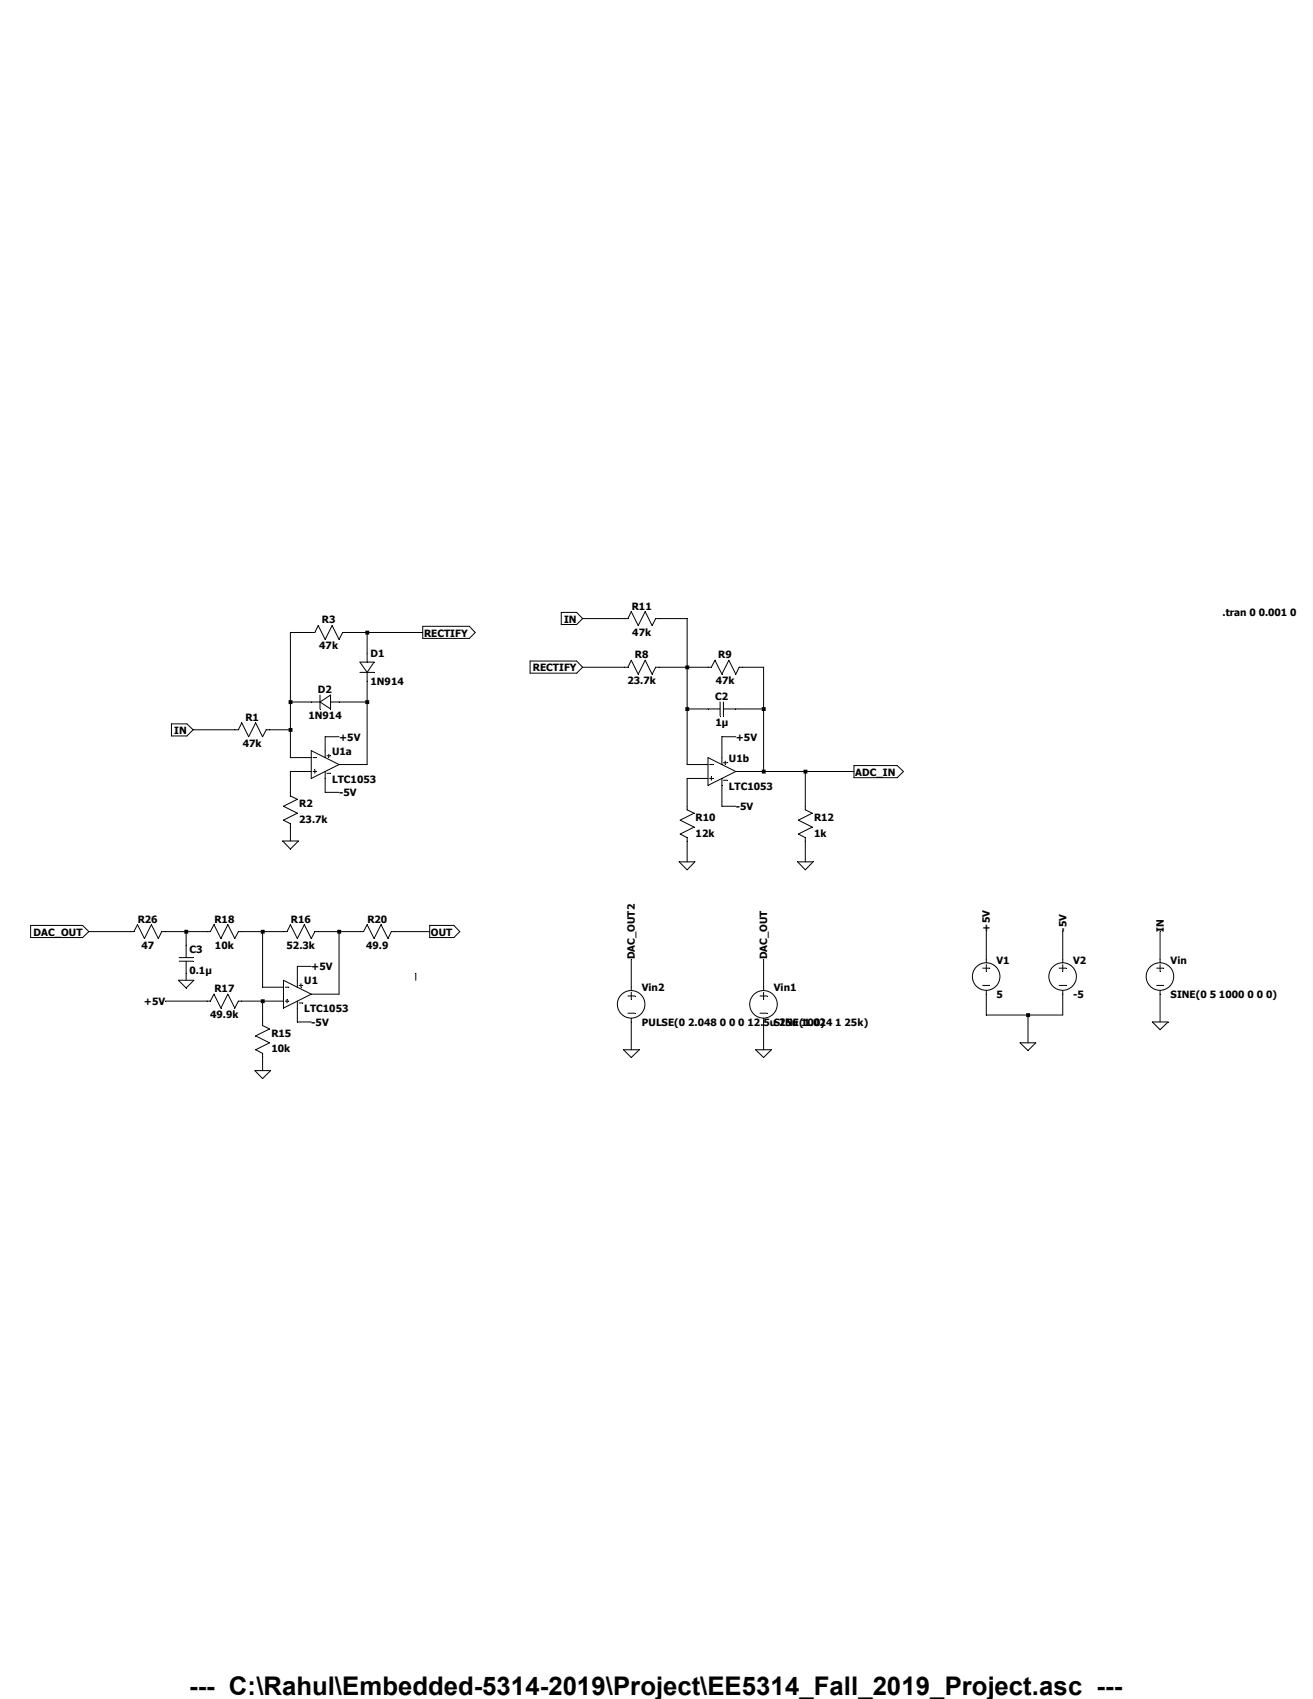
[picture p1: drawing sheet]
Version 4
SHEET 1 2136 788
WIRE -192 -336 -288 -336
WIRE -48 -336 -112 -336
WIRE -912 -304 -960 -304
WIRE -784 -304 -832 -304
WIRE -656 -304 -784 -304
WIRE -784 -256 -784 -304
WIRE -192 -224 -288 -224
WIRE -48 -224 -48 -336
WIRE -48 -224 -112 -224
WIRE 0 -224 -48 -224
WIRE 128 -224 80 -224
WIRE -960 -144 -960 -304
WIRE -912 -144 -960 -144
WIRE -784 -144 -784 -192
WIRE -784 -144 -848 -144
WIRE -48 -128 -48 -224
WIRE 0 -128 -48 -128
WIRE 128 -128 128 -224
WIRE 128 -128 64 -128
WIRE -1088 -80 -1184 -80
WIRE -960 -80 -960 -144
WIRE -960 -80 -1008 -80
WIRE -848 -64 -880 -64
WIRE 64 -64 32 -64
WIRE -880 -32 -880 -64
WIRE -960 -16 -960 -80
WIRE -912 -16 -960 -16
WIRE 32 -16 32 -64
WIRE -784 0 -784 -144
WIRE -784 0 -848 0
WIRE -48 0 -48 -128
WIRE 0 0 -48 0
WIRE -912 16 -960 16
WIRE 128 16 128 -128
WIRE 128 16 64 16
WIRE 224 16 128 16
WIRE 336 16 224 16
WIRE 0 32 -48 32
WIRE -960 64 -960 16
WIRE -880 64 -880 32
WIRE -848 64 -880 64
WIRE -48 96 -48 32
WIRE 32 96 32 48
WIRE 64 96 32 96
WIRE 224 96 224 16
WIRE -960 176 -960 144
WIRE -48 224 -48 176
WIRE 224 224 224 176
WIRE -1328 384 -1424 384
WIRE -1200 384 -1248 384
WIRE -1152 384 -1200 384
WIRE -1024 384 -1072 384
WIRE -976 384 -1024 384
WIRE -848 384 -896 384
WIRE -800 384 -848 384
WIRE -640 384 -720 384
WIRE -1200 416 -1200 384
WIRE 640 448 640 384
WIRE 816 448 816 384
WIRE 1040 448 1040 384
WIRE -912 464 -944 464
WIRE -1200 496 -1200 480
WIRE -944 496 -944 464
WIRE -672 496 -672 480
WIRE -1024 512 -1024 384
WIRE -976 512 -1024 512
WIRE -176 512 -176 448
WIRE 128 512 128 448
WIRE -848 528 -848 384
WIRE -848 528 -912 528
WIRE -1152 544 -1248 544
WIRE -1024 544 -1072 544
WIRE -976 544 -1024 544
WIRE 640 576 640 528
WIRE 736 576 640 576
WIRE 816 576 816 528
WIRE 816 576 736 576
WIRE -1024 592 -1024 544
WIRE -944 592 -944 560
WIRE -912 592 -944 592
WIRE 1040 592 1040 528
WIRE 736 640 736 576
WIRE -176 656 -176 592
WIRE 128 656 128 592
WIRE -1024 704 -1024 672
FLAG -1184 -80 IN
IOPIN -1184 -80 In
FLAG -960 176 0
FLAG -848 -64 +5V
FLAG -848 64 -5V
FLAG 640 384 +5V
FLAG 816 384 -5V
FLAG 736 640 0
FLAG 1040 592 0
FLAG 1040 384 IN
FLAG 336 16 ADC_IN
IOPIN 336 16 Out
FLAG 64 -64 +5V
FLAG 64 96 -5V
FLAG -48 224 0
FLAG -288 -336 IN
IOPIN -288 -336 In
FLAG -288 -224 RECTIFY
IOPIN -288 -224 In
FLAG -656 -304 RECTIFY
IOPIN -656 -304 Out
FLAG 224 224 0
FLAG -1024 704 0
FLAG -912 464 +5V
FLAG -912 592 -5V
FLAG -640 384 OUT
IOPIN -640 384 Out
FLAG 128 656 0
FLAG 128 448 DAC_OUT
FLAG -1248 544 +5V
FLAG -1424 384 DAC_OUT
IOPIN -1424 384 In
FLAG -1200 496 0
FLAG -176 656 0
FLAG -176 448 DAC_OUT2
SYMBOL res -992 -96 R90
WINDOW 0 0 56 VBottom 2
WINDOW 3 32 56 VTop 2
SYMATTR InstName R1
SYMATTR Value 47k
SYMBOL res -976 48 R0
SYMATTR InstName R2
SYMATTR Value 23.7k
SYMBOL diode -848 -160 R90
WINDOW 0 0 32 VBottom 2
WINDOW 3 32 32 VTop 2
SYMATTR InstName D2
SYMATTR Value 1N914
SYMBOL diode -800 -256 R0
SYMATTR InstName D1
SYMATTR Value 1N914
SYMBOL res -816 -320 R90
WINDOW 0 0 56 VBottom 2
WINDOW 3 32 56 VTop 2
SYMATTR InstName R3
SYMATTR Value 47k
SYMBOL voltage 640 432 R0
WINDOW 123 0 0 Left 2
WINDOW 39 0 0 Left 2
SYMATTR InstName V1
SYMATTR Value 5
SYMBOL voltage 816 432 R0
WINDOW 123 0 0 Left 2
WINDOW 39 0 0 Left 2
SYMATTR InstName V2
SYMATTR Value -5
SYMBOL voltage 1040 432 R0
WINDOW 39 24 117 Left 2
SYMATTR InstName Vin
SYMATTR Value SINE(0 5 1000 0 0 0)
SYMATTR Value2 AC 0 0
SYMBOL LTC1053 -880 -64 R0
SYMATTR InstName U1a
SYMBOL cap 64 -144 R90
WINDOW 0 0 32 VBottom 2
WINDOW 3 32 32 VTop 2
SYMATTR InstName C2
SYMATTR Value 1µ
SYMBOL res -96 -240 R90
WINDOW 0 0 56 VBottom 2
WINDOW 3 32 56 VTop 2
SYMATTR InstName R8
SYMATTR Value 23.7k
SYMBOL res 96 -240 R90
WINDOW 0 0 56 VBottom 2
WINDOW 3 32 56 VTop 2
SYMATTR InstName R9
SYMATTR Value 47k
SYMBOL res -64 80 R0
SYMATTR InstName R10
SYMATTR Value 12k
SYMBOL LTC1053 32 -48 R0
SYMATTR InstName U1b
SYMBOL res -96 -352 R90
WINDOW 0 0 56 VBottom 2
WINDOW 3 32 56 VTop 2
SYMATTR InstName R11
SYMATTR Value 47k
SYMBOL res 208 80 R0
SYMATTR InstName R12
SYMATTR Value 1k
SYMBOL res -1040 576 R0
SYMATTR InstName R15
SYMATTR Value 10k
SYMBOL res -880 368 R90
WINDOW 0 0 56 VBottom 2
WINDOW 3 32 56 VTop 2
SYMATTR InstName R16
SYMATTR Value 52.3k
SYMBOL LTC1053 -944 464 R0
SYMATTR InstName U1
SYMBOL res -1056 528 R90
WINDOW 0 0 56 VBottom 2
WINDOW 3 32 56 VTop 2
SYMATTR InstName R17
SYMATTR Value 49.9k
SYMBOL voltage 128 496 R0
WINDOW 39 24 117 Left 2
SYMATTR InstName Vin1
SYMATTR Value SINE(1.024 1 25k)
SYMATTR Value2 AC 0 0
SYMBOL res -1056 368 R90
WINDOW 0 0 56 VBottom 2
WINDOW 3 32 56 VTop 2
SYMATTR InstName R18
SYMATTR Value 10k
SYMBOL res -1232 368 R90
WINDOW 0 0 56 VBottom 2
WINDOW 3 32 56 VTop 2
SYMATTR InstName R26
SYMATTR Value 47
SYMBOL cap -1216 416 R0
SYMATTR InstName C3
SYMATTR Value 0.1µ
SYMBOL voltage -176 496 R0
WINDOW 39 24 117 Left 2
SYMATTR InstName Vin2
SYMATTR Value PULSE(0 2.048 0 0 0 12.5u 25u 100)
SYMATTR Value2 AC 0 0
SYMBOL res -704 368 R90
WINDOW 0 0 56 VBottom 2
WINDOW 3 32 56 VTop 2
SYMATTR InstName R20
SYMATTR Value 49.9
TEXT 1184 -352 Left 2 !.tran 0 0.001 0
